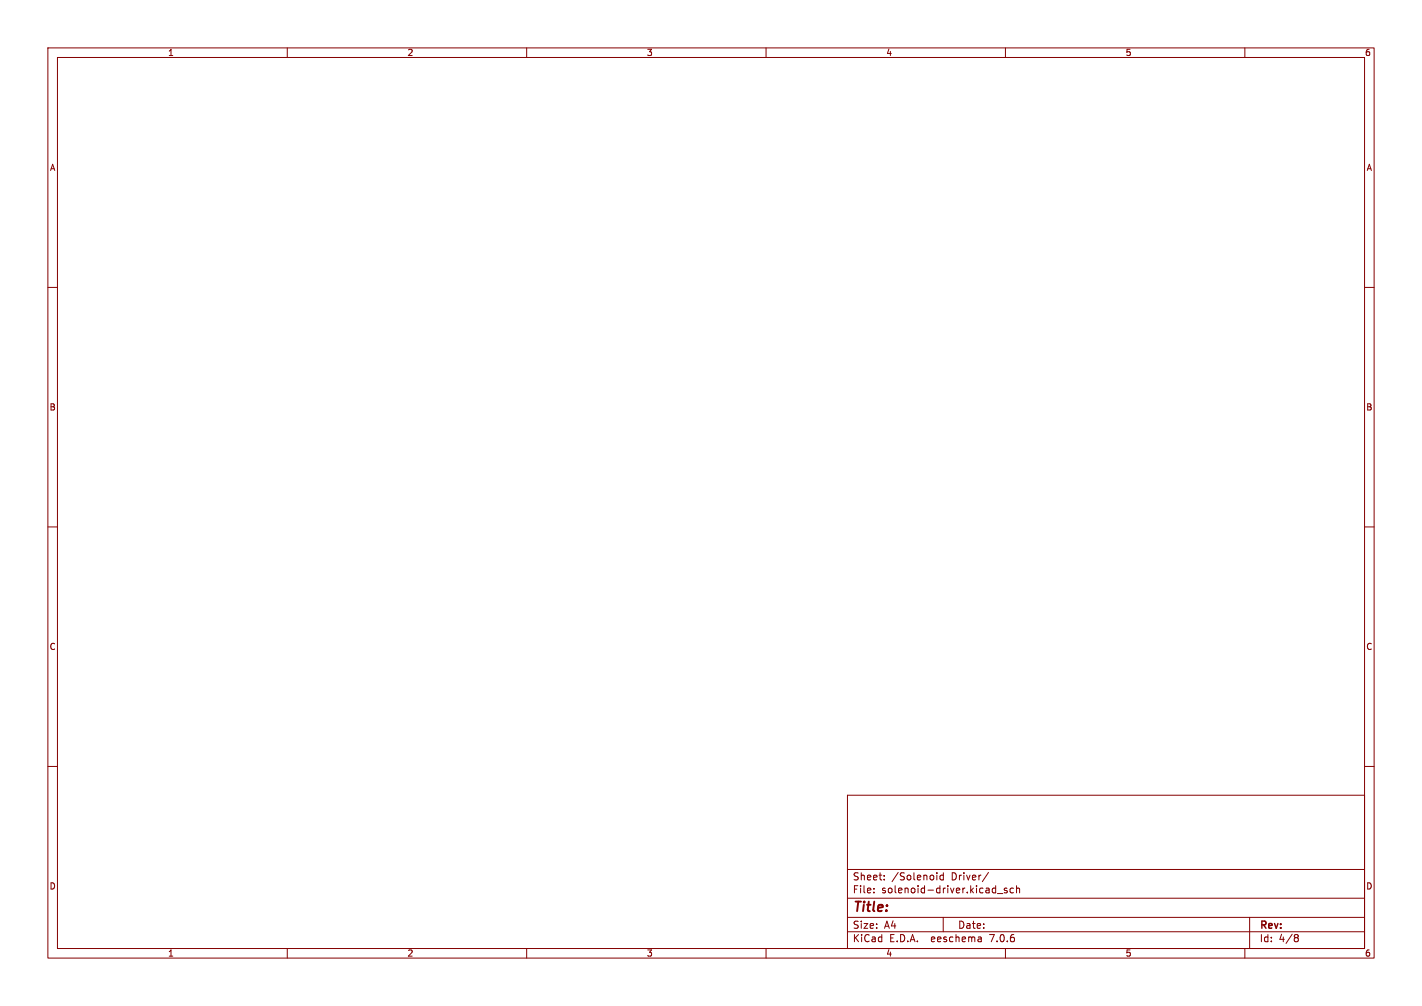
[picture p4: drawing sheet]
<svg xmlns="http://www.w3.org/2000/svg" width="297mm" height="210mm" viewBox="0 0 297 210" stroke-linecap="round" stroke-linejoin="round" font-family="sans-serif">
<g fill="none" stroke="#840000" stroke-width=".21">
<path d="M10 10h277v190h-277zM12 12h273v186h-273zM60 10v2M110 10v2M160 10v2M210 10v2M260 10v2M10 60h2M285 60h2M10 110h2M285 110h2M10 160h2"/>
<path d="M285 160h2M177 166h108v32h-108zM60 198v2M110 198v2M160 198v2M177 194.5h108M177 191.5h108M177 187.5h108M177 181.5h108M182.5 186.3v.1M182.5 185.5v.1M184.7 183.6v.1"/>
<path d="M184.7 182.8v.1M195.7 182.2v.1M195.7 182.7v1M197 191.5v3M197 182.2v1.5M197 182.8l-.4-.1-.3 .3 .2 .6h.5M204.9 195.7l.1 .9M205 196.5l-.2 .1M205 196h-.2M206.5 182.1l-1.3 2M208.3 186.5h1.2M210 198v2"/>
<path d="M210.3 185.5l-.3-.1-.3 .2 .1 .2 .5 .2v.3h-.6M211.7 185.5l-.5-.1-.2 .3 .1 .6h.6M212.3 185.5l.2-.1 .4 .1 .1 .9M212.3 184.9v1.5M260 198v2M261 191.5v6.5M270.6 195.1h.3l.3 .3-.3 .3M270.6 195.7h.3M270.9 195.7l.2 .2 .1 .4-.3 .3h-.3"/>
</g>
<text font-size="2.8" fill="#840000" x="178" y="190.9">Title:</text>
<g font-size="2.1" fill="#840000">
<text x="178" y="184">Sheet:</text>
<text x="186.2" y="184">/Solenoid</text>
<text x="198.7" y="184">Driver/</text>
<text x="178" y="186.7">File:</text>
<text x="184.1" y="186.7">solenoid-driver.kicad_sch</text>
<text x="178" y="196.9">KiCad</text>
<text x="178" y="194.1">Size:</text>
<text x="184.7" y="194.1">A4</text>
<text x="185.7" y="196.9">E.D.A.</text>
<text x="194.6" y="196.9">eeschema</text>
<text x="200" y="194.1">Date:</text>
<text x="207" y="196.9">7.0.6</text>
<text x="263" y="194.3">Rev:</text>
<text x="263" y="196.9">Id:</text>
<text x="267.1" y="196.9">4/8</text>
</g>
<g font-size="1.8" fill="#840000">
<text x="35" y="11.9">1</text>
<text x="85" y="11.9">2</text>
<text x="135" y="11.9">3</text>
<text x="185" y="11.9">4</text>
<text x="235" y="11.9">5</text>
<text x="285" y="11.9">6</text>
<text x="10.3" y="35.9">A</text>
<text x="285.3" y="35.9">A</text>
<text x="10.3" y="85.9">B</text>
<text x="285.3" y="85.9">B</text>
<text x="10.3" y="135.9">C</text>
<text x="285.3" y="135.9">C</text>
<text x="10.3" y="185.9">D</text>
<text x="285.3" y="185.9">D</text>
<text x="35" y="199.9">1</text>
<text x="85" y="199.9">2</text>
<text x="135" y="199.9">3</text>
<text x="185" y="199.9">4</text>
<text x="235" y="199.9">5</text>
<text x="285" y="199.9">6</text>
</g>
</svg>
